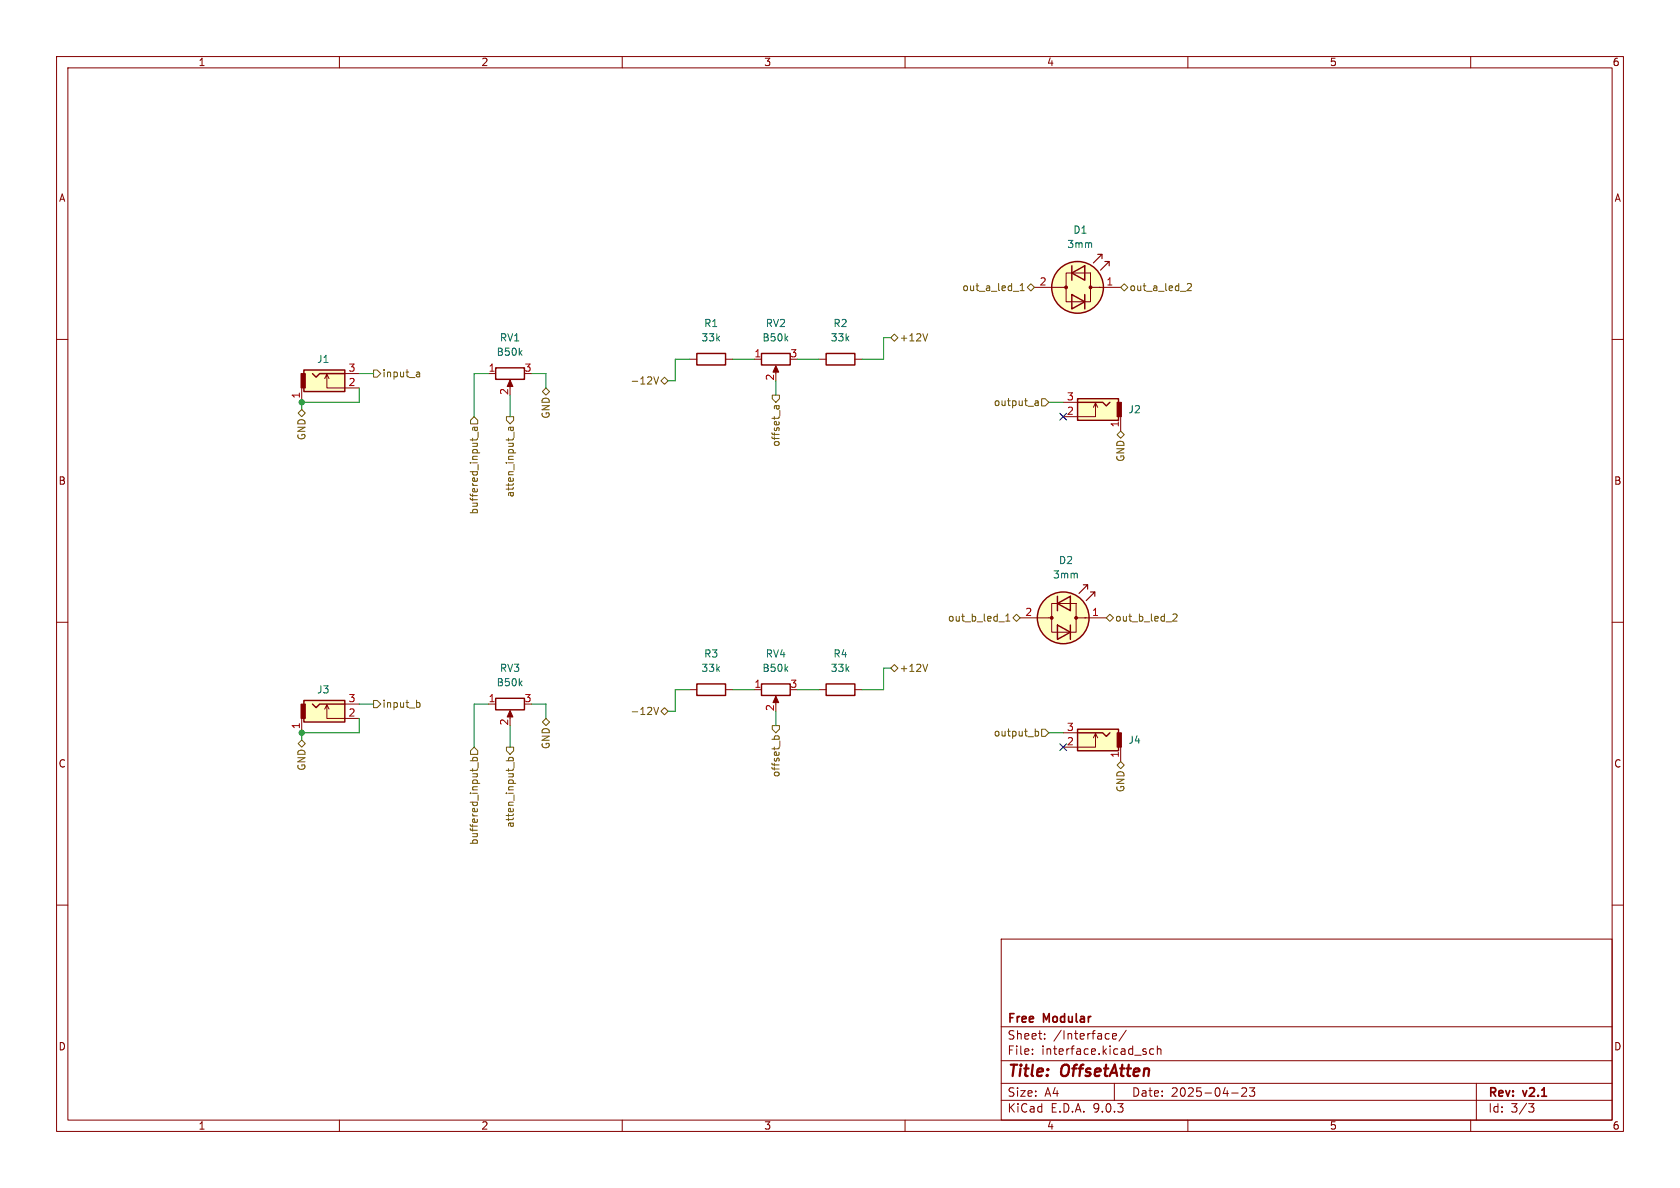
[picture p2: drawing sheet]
<svg xmlns="http://www.w3.org/2000/svg" width="297mm" height="210mm" viewBox="0 0 297 210" stroke-linecap="round" stroke-linejoin="round" font-family="sans-serif">
<g fill="none" stroke="#840000" stroke-width=".18">
<path d="M10 10h277v190h-277zM12 12h273v186h-273zM60 10v2M110 10v2M160 10v2M210 10v2M260 10v2M182.9 50.8h5.6M188.5 48.3h4.3v5h-4.3zM194.3 50.8h3.8M10 60h2M86.4 66h1.2"/>
<path d="M90.2 67.6v1M285 60h2M10 110h2M285 110h2M10 160h2M177 166h108v32h-108zM285 160h2M60 198v2M110 198v2M160 198v2M177 194.5h108M177 191.5h108"/>
<path d="M177 187.5h108M177 181.5h108M182.5 186.3v.1M182.5 185.5v.1M184.7 183.6v.1M184.7 182.8v.1M196.7 183.2l.7-.1-.1-.3-.4-.1-.2 .2v.7h.6M197 191.5v3M199.1 182.1l-1.3 2M202.5 185.9l.2 .2-.2 .3M202.5 185.4l.1 .1M204 185.5l-.5-.1-.3 .3v.4l.2 .2h.6"/>
<path d="M204.6 185.5l.2-.1 .4 .1v.9M204.6 184.9v1.5M210 198v2M217.7 193.2h1.2M219.5 192.4l.6-.1 .2 .1 .1 .3-.9 1.1h.9M220.9 192.3h.9l-.5 .6 .4 .1v.7l-.2 .1h-.4l-.2-.1M260 198v2M261 191.5v6.5M270.2 195.1h1l-.5 .6 .4 .1 .1 .5-.3 .3h-.4"/>
</g>
<circle cx="190.5" cy="50.8" r="4.6" fill="#ffffc2" stroke="#ffffc2" stroke-width=".18"/>
<g fill="#840000" stroke="#840000" stroke-width=".18">
<path d="M192.8 50.8h1.8z"/>
<path d="M90.2 67.2l.5 1.1h-1z"/>
<circle cx="188.5" cy="50.8" r=".25"/>
<circle cx="192.8" cy="50.8" r=".25"/>
</g>
<g fill="none" stroke="#840000" stroke-width=".25">
<path d="M189.5 52.1l2.3 1.2-2.3 1.3zM189.5 48.3l2.3-1.3v2.5zM189.5 47v2.5M191.8 52.1v2.5M87.6 65h5.1v2.1h-5.1z"/>
<circle cx="190.5" cy="50.8" r="4.6"/>
</g>
<path d="M194.1 45h.7l-1.5 1.5M194.8 45v.7M195.3 46.2h.8l-1.5 1.6M196.1 46.2v.8" fill="none" stroke="#840000" stroke-width=".2"/>
<path d="M53.7 123.8h7.3v3.8h-7.3z" fill="#ffffc2"/>
<path d="M53.7 123.8h7.3v3.8h-7.3zM55.2 124.5l.7 .6 .6-.6h4.5M87.6 123.4h5.1v2.1h-5.1z" fill="none" stroke="#840000" stroke-width=".25"/>
<g fill="#840000" stroke="#840000" stroke-width=".18">
<path d="M53.2 124.5h.8v2.5h-.8z"/>
<path d="M90.2 125.6l.5 1.1h-1z"/>
</g>
<path d="M53.3 127v2.5M57.4 125.3l.4-.7v2.4h5.7M57.8 124.6l.4 .7M61 124.5h2.5M86.4 124.5h1.2M90.2 126v1" fill="none" stroke="#840000" stroke-width=".18"/>
<path d="M53.7 65.4h7.3v3.8h-7.3z" fill="#ffffc2"/>
<path d="M53.7 65.4h7.3v3.8h-7.3zM55.2 66l.7 .7 .6-.7h4.5" fill="none" stroke="#840000" stroke-width=".25"/>
<path d="M53.2 66h.8v2.6h-.8z" fill="#840000" stroke="#840000" stroke-width=".18"/>
<path d="M53.3 68.6v2.5M57.4 66.9l.4-.7v2.4h5.7M57.8 66.2l.4 .7M61 66h2.5" fill="none" stroke="#840000" stroke-width=".18"/>
<path d="M190.5 128.9h7.2v3.8h-7.2z" fill="#ffffc2"/>
<g fill="none" stroke="#840000" stroke-width=".25">
<path d="M186.9 110.5l2.3 1.3-2.3 1.2zM186.9 106.7l2.3-1.3v2.6zM186.9 105.4v2.6M189.2 110.5v2.5M190.5 128.9h7.2v3.8h-7.2zM190.5 129.5h4.4l.7 .7 .6-.7"/>
<circle cx="188" cy="109.2" r="4.6"/>
</g>
<g fill="#840000" stroke="#840000" stroke-width=".18">
<path d="M197.5 129.5h.7v2.6h-.7z"/>
<path d="M190.2 109.2h1.8z"/>
<circle cx="185.9" cy="109.2" r=".25"/>
<circle cx="190.2" cy="109.2" r=".25"/>
</g>
<path d="M180.3 109.2h5.6M185.9 106.7h4.3v5.1h-4.3zM191.8 109.2h3.8M188 129.5h2.5M193.7 129.7l-.4 .7M194.1 130.4l-.4-.7v2.4h-5.7M198.1 132.1v2.5" fill="none" stroke="#840000" stroke-width=".18"/>
<circle cx="188" cy="109.2" r="4.6" fill="#ffffc2" stroke="#ffffc2" stroke-width=".18"/>
<path d="M191.5 103.4h.8l-1.5 1.5M192.3 103.4v.7M192.8 104.6h.7l-1.5 1.6M193.5 104.6v.8" fill="none" stroke="#840000" stroke-width=".2"/>
<path d="M190.5 70.5h7.2v3.8h-7.2z" fill="#ffffc2"/>
<path d="M123.2 62.5h5.1v2h-5.1zM134.6 62.5h5.1v2h-5.1zM146 62.5h5.1v2h-5.1zM190.5 70.5h7.2v3.8h-7.2zM190.5 71.1h4.4l.7 .7 .6-.7M123.2 120.9h5.1v2h-5.1zM134.6 120.9h5.1v2h-5.1zM146 120.9h5.1v2h-5.1z" fill="none" stroke="#840000" stroke-width=".25"/>
<g fill="#840000" stroke="#840000" stroke-width=".18">
<path d="M197.5 71.1h.7v2.6h-.7z"/>
<path d="M137.2 123.1l.5 1.1h-1z"/>
<path d="M137.2 64.6l.5 1.2h-1z"/>
</g>
<g fill="none" stroke="#840000" stroke-width=".18">
<path d="M121.9 63.5h1.3M128.3 63.5h1.2M133.3 63.5h1.3M137.2 65v1M144.8 63.5h1.2M151.1 63.5h1.3M188 71.1h2.5M193.7 71.2l-.4 .8M194.1 72l-.4-.8v2.5h-5.7M198.1 73.7v2.5M121.9 121.9h1.3M128.3 121.9h1.2"/>
<path d="M133.3 121.9h1.3M137.2 123.4v1.1M144.8 121.9h1.2M151.1 121.9h1.3"/>
</g>
<g fill="none" stroke="#725600" stroke-width=".18">
<path d="M157.5 59.7l.6-.6 .6 .6-.6 .6zM164 59l-.4 1.3M179.1 51.5h1M180.4 51.4h.7M180.4 50.5l.3-.4v1.3M181.6 50.8l.6-.6 .7 .6-.7 .6zM198.1 50.8l.7-.6 .6 .6-.6 .6zM209.9 50.2l.5-.1 .2 .4-.8 .9h.8M52.7 73l.6-.6 .7 .6-.7 .7zM66 65.4h.7l.6 .6-.6 .7h-.7zM73.8 65.8h.3l.1 .8M74.2 66.6h-.4"/>
<path d="M74.2 66.1h-.4M83.8 73.7l.7 .6v.6h-1.3v-.6zM83.9 75.5v.4l.2 .2 .3-.2-.1-.4M84.4 75.5l-.8 .1v.5M84.5 76.4v.9M89.5 73.7h1.3v.6l-.6 .6-.7-.6zM90.2 75.5l.1 .4 .1 .2 .3-.2v-.4M90.7 75.5l-.7 .1v.5M90.9 76.4v.9M96.5 68.6l.7 .6-.7 .7-.6-.7zM115.6 66.6l.4 1.3 .4-1.3M116.8 67.3l.7-.6 .6 .6-.6 .6z"/>
<path d="M136.5 69.9h1.3v.6l-.6 .6-.7-.6zM137.2 71.7l.1 .6M137.7 71.7v.6M137.7 71.7l-.7 .1v.5M183 70.9h.5l.1 .8M183 71.6h.6M183.6 71.2l-.6 .1M184.1 70.5h.7l.6 .6-.6 .7h-.7zM197.5 76.8l.6-.6 .7 .6-.7 .7zM157.5 118.1l.6-.6 .6 .6-.6 .6zM164 117.4l-.4 1.3M176.6 109.9h1"/>
<path d="M177.8 109.8h.7M177.8 108.9l.4-.4v1.3M179.7 108.6l.6 .6-.6 .7-.6-.7zM195.6 109.2l.6-.6 .6 .6-.6 .7zM207.4 108.7l.4-.2 .3 .4-.8 .9h.8M52.7 131.4l.6-.6 .7 .6-.7 .7zM66 123.8h.7l.6 .7-.6 .6h-.7zM73.8 124.2l.3 .1 .2 .1-.1 .5-.4 .1M83.1 134.5h1.3M83.2 132.7l.6-.6 .7 .6v.7h-1.3zM83.6 134.5v-.4l.2-.2 .5 .1v.5M84.5 134.8v1"/>
<path d="M89.5 134.5h1.2M89.5 132.1h1.3v.6l-.6 .7-.7-.7zM90 134.5l-.1-.4 .2-.2 .6 .1v.5M90.9 134.8v1M95.9 127.6l.6-.6 .7 .6-.7 .7zM115.6 125l.4 1.3 .4-1.3M116.8 125.7l.7-.6 .6 .6-.6 .7zM136.5 128.3h1.3v.6l-.6 .6-.7-.6zM137 130.7l-.1-.4 .2-.2 .6 .1v.5M183 129.3h.4l.2 .2-.1 .6h-.5M184.1 128.9h.7l.6 .6-.6 .7h-.7zM197.5 135.3l.6-.7 .7 .7-.7 .6z"/>
</g>
<g fill="none" stroke="#009600" stroke-width=".18">
<path d="M157.5 59.7h-1.3v3.8h-3.8M63.5 66h2.5M63.5 68.6v2.5h-10.2v1.3M86.4 66h-2.6v7.7M90.2 69.9v3.8M94 66h2.5v2.6M121.9 63.5h-2.5v3.8h-1.3M129.5 63.5h3.8M137.2 67.3v2.6M141 63.5h3.8M185.4 71.1h2.6M157.5 118.1h-1.3v3.8h-3.8"/>
<path d="M63.5 124.5h2.5M63.5 127v2.5h-10.2v1.3M86.4 124.5h-2.6v7.6M90.2 128.3v3.8M94 124.5h2.5v2.5M121.9 121.9h-2.5v3.8h-1.3M129.5 121.9h3.8M137.2 125.7v2.6M141 121.9h3.8M185.4 129.5h2.6"/>
</g>
<path d="M187.4 73.1l1.2 1.2M188.6 73.1l-1.2 1.2M187.4 131.5l1.2 1.2M188.6 131.5l-1.2 1.2" fill="none" stroke="#000084" stroke-width=".18"/>
<g fill="#009600" stroke="#009600" stroke-width=".18">
<circle cx="53.3" cy="71.1" r=".46"/>
<circle cx="53.3" cy="129.5" r=".46"/>
</g>
<g font-size="2.8" fill="#840000">
<text x="178" y="190.9">Title:</text>
<text x="187.7" y="190.9">OffsetAtten</text>
</g>
<g font-size="2.1" fill="#840000">
<text x="178" y="184">Sheet:</text>
<text x="178" y="181.2">Free</text>
<text x="184.5" y="181.2">Modular</text>
<text x="186.2" y="184">/Interface/</text>
<text x="178" y="186.7">File:</text>
<text x="184.1" y="186.7">interface.kicad_sch</text>
<text x="178" y="196.9">KiCad</text>
<text x="178" y="194.1">Size:</text>
<text x="184.7" y="194.1">A4</text>
<text x="185.7" y="196.9">E.D.A.</text>
<text x="193.3" y="196.9">9.0.3</text>
<text x="200" y="194.1">Date:</text>
<text x="207" y="194.1">2025-04-23</text>
<text x="263" y="194.3">Rev:</text>
<text x="263" y="196.9">Id:</text>
<text x="267.1" y="196.9">3/3</text>
<text x="269.4" y="194.3">v2.1</text>
</g>
<g font-size="1.8" fill="#840000">
<text x="35" y="11.9">1</text>
<text x="85" y="11.9">2</text>
<text x="135" y="11.9">3</text>
<text x="185" y="11.9">4</text>
<text x="235" y="11.9">5</text>
<text x="285" y="11.9">6</text>
<text x="10.3" y="35.9">A</text>
<text x="285.3" y="35.9">A</text>
<text x="10.3" y="85.9">B</text>
<text x="285.3" y="85.9">B</text>
<text x="10.3" y="135.9">C</text>
<text x="285.3" y="135.9">C</text>
<text x="10.3" y="185.9">D</text>
<text x="285.3" y="185.9">D</text>
<text x="35" y="199.9">1</text>
<text x="85" y="199.9">2</text>
<text x="135" y="199.9">3</text>
<text x="185" y="199.9">4</text>
<text x="235" y="199.9">5</text>
<text x="285" y="199.9">6</text>
</g>
<g font-size="1.8" fill="#006464">
<text x="189.7" y="41.5">D1</text>
<text x="188.6" y="44">3mm</text>
<text x="124.4" y="58">R1</text>
<text x="135.3" y="58">RV2</text>
<text x="147.2" y="58">R2</text>
<text x="56" y="64.4">J1</text>
<text x="87.7" y="63.1">B50k</text>
<text x="88.3" y="60.6">RV1</text>
<text x="123.9" y="60.6">33k</text>
<text x="134.7" y="60.6">B50k</text>
<text x="146.8" y="60.6">33k</text>
<text x="199.4" y="73.3">J2</text>
<text x="187.1" y="99.9">D2</text>
<text x="186.1" y="102.5">3mm</text>
<text x="88.3" y="119">RV3</text>
<text x="123.9" y="119">33k</text>
<text x="124.4" y="116.4">R3</text>
<text x="134.7" y="119">B50k</text>
<text x="135.3" y="116.4">RV4</text>
<text x="146.8" y="119">33k</text>
<text x="147.2" y="116.4">R4</text>
<text x="56" y="122.8">J3</text>
<text x="87.7" y="121.5">B50k</text>
<text x="199.4" y="131.7">J4</text>
</g>
<g font-size="1.8" fill="#725600">
<text x="170" y="51.7">out_a_led_1</text>
<text x="199.6" y="51.7">out_a_led_2</text>
<text x="158.9" y="60.6">+12V</text>
<text x="67.5" y="66.9">input_a</text>
<text x="111.4" y="68.2">-12V</text>
<text x="175.6" y="72">output_a</text>
<text x="54.2" y="77.9" transform="rotate(-90 54.2 77.9)">GND</text>
<text x="97.4" y="74.1" transform="rotate(-90 97.4 74.1)">GND</text>
<text x="138" y="79.1" transform="rotate(-90 138 79.1)">offset_a</text>
<text x="199" y="81.7" transform="rotate(-90 199 81.7)">GND</text>
<text x="91" y="88" transform="rotate(-90 91 88)">atten_input_a</text>
<text x="84.7" y="91" transform="rotate(-90 84.7 91)">buffered_input_a</text>
<text x="167.5" y="110.1">out_b_led_1</text>
<text x="197" y="110.1">out_b_led_2</text>
<text x="158.9" y="119">+12V</text>
<text x="67.5" y="125.3">input_b</text>
<text x="111.4" y="126.6">-12V</text>
<text x="175.6" y="130.4">output_b</text>
<text x="54.2" y="136.3" transform="rotate(-90 54.2 136.3)">GND</text>
<text x="97.4" y="132.5" transform="rotate(-90 97.4 132.5)">GND</text>
<text x="138" y="137.5" transform="rotate(-90 138 137.5)">offset_b</text>
<text x="199" y="140.2" transform="rotate(-90 199 140.2)">GND</text>
<text x="84.7" y="149.5" transform="rotate(-90 84.7 149.5)">buffered_input_b</text>
<text x="91" y="146.4" transform="rotate(-90 91 146.4)">atten_input_b</text>
</g>
<g font-size="1.8" fill="#a90000">
<text x="183.7" y="50.5">2</text>
<text x="195.5" y="50.5">1</text>
<text x="61.5" y="65.8">3</text>
<text x="86.3" y="65.8">1</text>
<text x="92.6" y="65.8">3</text>
<text x="133.3" y="63.2">1</text>
<text x="139.6" y="63.2">3</text>
<text x="53.1" y="70.6" transform="rotate(-90 53.1 70.6)">1</text>
<text x="61.5" y="68.3">2</text>
<text x="89.9" y="69.9" transform="rotate(-90 89.9 69.9)">2</text>
<text x="136.9" y="67.4" transform="rotate(-90 136.9 67.4)">2</text>
<text x="188.5" y="70.9">3</text>
<text x="188.5" y="73.4">2</text>
<text x="197.9" y="75.6" transform="rotate(-90 197.9 75.6)">1</text>
<text x="181.2" y="109">2</text>
<text x="193" y="109">1</text>
<text x="61.5" y="124.2">3</text>
<text x="86.3" y="124.2">1</text>
<text x="92.6" y="124.2">3</text>
<text x="133.3" y="121.7">1</text>
<text x="136.9" y="125.8" transform="rotate(-90 136.9 125.8)">2</text>
<text x="139.6" y="121.7">3</text>
<text x="53.1" y="129" transform="rotate(-90 53.1 129)">1</text>
<text x="61.5" y="126.7">2</text>
<text x="89.9" y="128.3" transform="rotate(-90 89.9 128.3)">2</text>
<text x="188.5" y="129.3">3</text>
<text x="188.5" y="131.8">2</text>
<text x="197.9" y="134.1" transform="rotate(-90 197.9 134.1)">1</text>
</g>
</svg>
